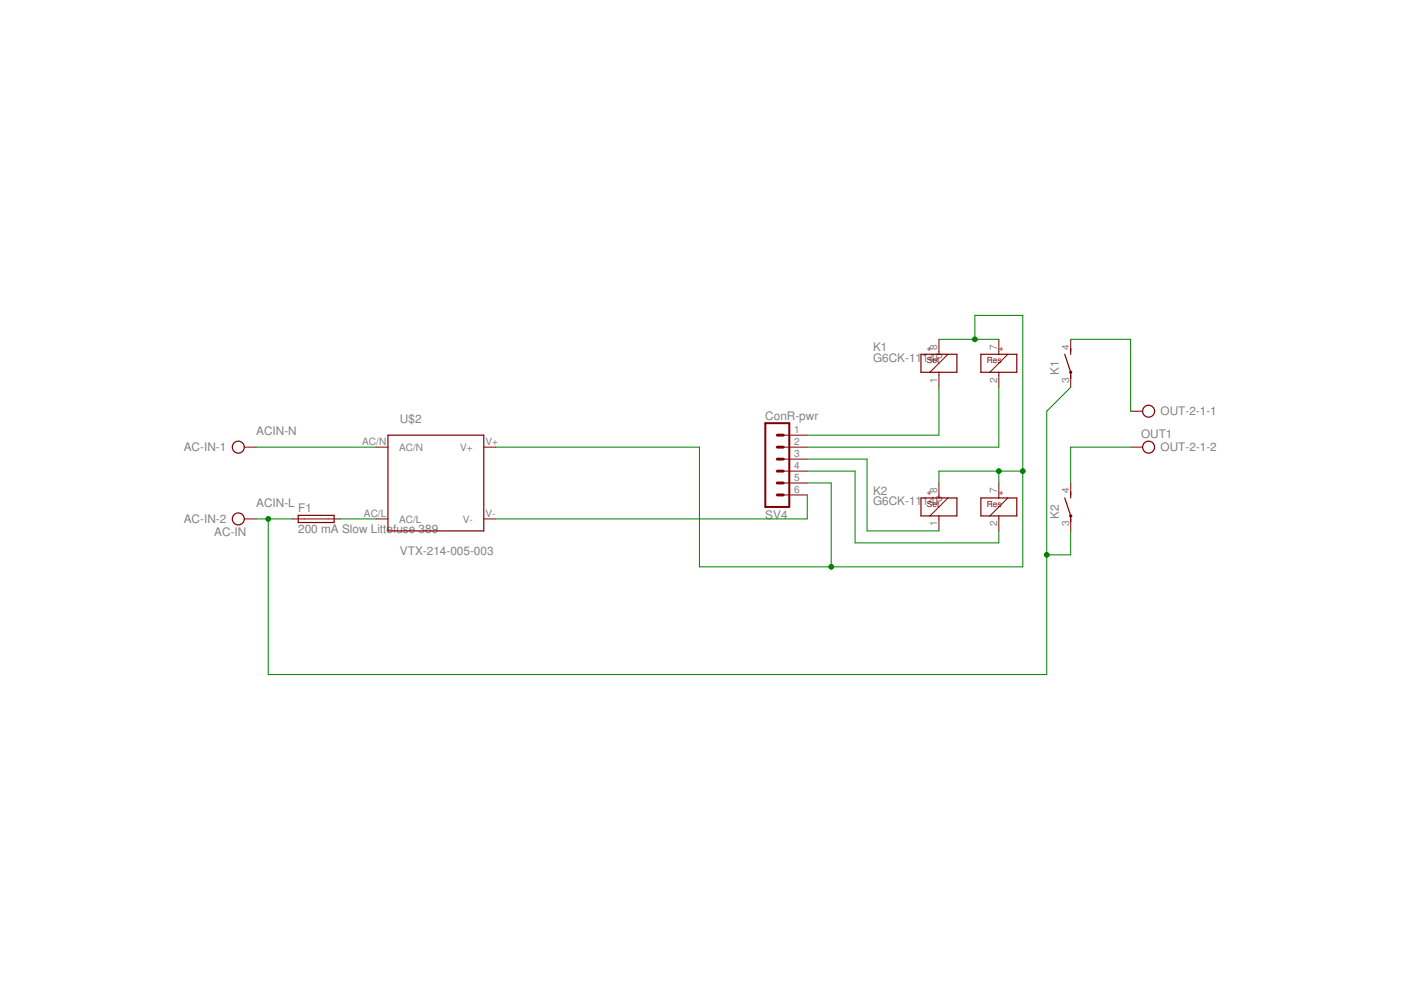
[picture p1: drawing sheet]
<?xml version="1.0" encoding="utf-8"?>
<!DOCTYPE eagle SYSTEM "eagle.dtd">
<eagle version="7.4.0">
<drawing>
<settings>
<setting alwaysvectorfont="no"/>
<setting verticaltext="up"/>
</settings>
<grid distance="0.1" unitdist="inch" unit="inch" style="lines" multiple="1" display="no" altdistance="0.01" altunitdist="inch" altunit="inch"/>
<schematic xreflabel="%F%N/%S.%C%R" xrefpart="/%S.%C%R">
<libraries>
<library name="con-lstb">
<symbols>
<symbol name="MA06-1">
<wire x1="3.81" y1="-10.16" x2="-1.27" y2="-10.16" width="0.4064" layer="94"/>
<wire x1="1.27" y1="-2.54" x2="2.54" y2="-2.54" width="0.6096" layer="94"/>
<wire x1="1.27" y1="-5.08" x2="2.54" y2="-5.08" width="0.6096" layer="94"/>
<wire x1="1.27" y1="-7.62" x2="2.54" y2="-7.62" width="0.6096" layer="94"/>
<wire x1="1.27" y1="2.54" x2="2.54" y2="2.54" width="0.6096" layer="94"/>
<wire x1="1.27" y1="0" x2="2.54" y2="0" width="0.6096" layer="94"/>
<wire x1="1.27" y1="5.08" x2="2.54" y2="5.08" width="0.6096" layer="94"/>
<wire x1="-1.27" y1="7.62" x2="-1.27" y2="-10.16" width="0.4064" layer="94"/>
<wire x1="3.81" y1="-10.16" x2="3.81" y2="7.62" width="0.4064" layer="94"/>
<wire x1="-1.27" y1="7.62" x2="3.81" y2="7.62" width="0.4064" layer="94"/>
<text x="-1.27" y="-12.7" size="1.778" layer="96">&gt;VALUE</text>
<text x="-1.27" y="8.382" size="1.778" layer="95">&gt;NAME</text>
<pin name="1" x="7.62" y="-7.62" visible="pad" length="middle" direction="pas" swaplevel="1" rot="R180"/>
<pin name="2" x="7.62" y="-5.08" visible="pad" length="middle" direction="pas" swaplevel="1" rot="R180"/>
<pin name="3" x="7.62" y="-2.54" visible="pad" length="middle" direction="pas" swaplevel="1" rot="R180"/>
<pin name="4" x="7.62" y="0" visible="pad" length="middle" direction="pas" swaplevel="1" rot="R180"/>
<pin name="5" x="7.62" y="2.54" visible="pad" length="middle" direction="pas" swaplevel="1" rot="R180"/>
<pin name="6" x="7.62" y="5.08" visible="pad" length="middle" direction="pas" swaplevel="1" rot="R180"/>
</symbol>
</symbols>
<devicesets>
<deviceset name="MA06-1" prefix="SV" uservalue="yes">
<gates>
<gate name="1" symbol="MA06-1" x="0" y="0"/>
</gates>
<devices>
<device name="" package="MA06-1">
<connects>
<connect gate="1" pin="1" pad="1"/>
<connect gate="1" pin="2" pad="2"/>
<connect gate="1" pin="3" pad="3"/>
<connect gate="1" pin="4" pad="4"/>
<connect gate="1" pin="5" pad="5"/>
<connect gate="1" pin="6" pad="6"/>
</connects>
<technologies>
<technology name="">
<attribute name="MF" value="" constant="no"/>
<attribute name="MPN" value="" constant="no"/>
<attribute name="OC_FARNELL" value="unknown" constant="no"/>
<attribute name="OC_NEWARK" value="unknown" constant="no"/>
</technology>
</technologies>
</device>
</devices>
</deviceset>
</devicesets>
</library>
<library name="con-ptr500">
<symbols>
<symbol name="KL">
<circle x="1.27" y="0" radius="1.27" width="0.254" layer="94"/>
<text x="-1.27" y="0.889" size="1.778" layer="95" rot="R180">&gt;NAME</text>
<pin name="KL" x="5.08" y="0" visible="off" length="short" direction="pas" rot="R180"/>
</symbol>
<symbol name="KLV">
<circle x="1.27" y="0" radius="1.27" width="0.254" layer="94"/>
<text x="-1.27" y="0.889" size="1.778" layer="95" rot="R180">&gt;NAME</text>
<text x="-3.81" y="-3.683" size="1.778" layer="96">&gt;VALUE</text>
<pin name="KL" x="5.08" y="0" visible="off" length="short" direction="pas" rot="R180"/>
</symbol>
</symbols>
<devicesets>
<deviceset name="AK500/2-H" prefix="X" uservalue="yes">
<gates>
<gate name="-1" symbol="KL" x="0" y="5.08" addlevel="always"/>
<gate name="-2" symbol="KLV" x="0" y="0" addlevel="always"/>
</gates>
<devices>
<device name="" package="AK500/2-H">
<connects>
<connect gate="-1" pin="KL" pad="1"/>
<connect gate="-2" pin="KL" pad="2"/>
</connects>
<technologies>
<technology name="">
<attribute name="MF" value="" constant="no"/>
<attribute name="MPN" value="" constant="no"/>
<attribute name="OC_FARNELL" value="unknown" constant="no"/>
<attribute name="OC_NEWARK" value="unknown" constant="no"/>
</technology>
</technologies>
</device>
</devices>
</deviceset>
</devicesets>
</library>
<library name="fuse">
<symbols>
<symbol name="FUSE">
<wire x1="-3.81" y1="-0.762" x2="3.81" y2="-0.762" width="0.254" layer="94"/>
<wire x1="3.81" y1="0.762" x2="-3.81" y2="0.762" width="0.254" layer="94"/>
<wire x1="3.81" y1="-0.762" x2="3.81" y2="0.762" width="0.254" layer="94"/>
<wire x1="-3.81" y1="0.762" x2="-3.81" y2="-0.762" width="0.254" layer="94"/>
<wire x1="-2.54" y1="0" x2="2.54" y2="0" width="0.1524" layer="94"/>
<text x="-3.81" y="1.397" size="1.778" layer="95">&gt;NAME</text>
<text x="-3.81" y="-2.921" size="1.778" layer="96">&gt;VALUE</text>
<pin name="2" x="5.08" y="0" visible="off" length="short" direction="pas" swaplevel="1" rot="R180"/>
<pin name="1" x="-5.08" y="0" visible="off" length="short" direction="pas" swaplevel="1"/>
</symbol>
</symbols>
<devicesets>
<deviceset name="FUSE" prefix="F">
<gates>
<gate name="G$1" symbol="FUSE" x="0" y="0"/>
</gates>
<devices>
<device name="19559" package="19559">
<connects>
<connect gate="G$1" pin="1" pad="1"/>
<connect gate="G$1" pin="2" pad="2"/>
</connects>
<technologies>
<technology name="">
<attribute name="MF" value="" constant="no"/>
<attribute name="MPN" value="55900000001" constant="no"/>
<attribute name="OC_FARNELL" value="9516360" constant="no"/>
<attribute name="OC_NEWARK" value="02P0286" constant="no"/>
</technology>
</technologies>
</device>
<device name="19560" package="19560">
<connects>
<connect gate="G$1" pin="1" pad="1"/>
<connect gate="G$1" pin="2" pad="2"/>
</connects>
<technologies>
<technology name="">
<attribute name="MF" value="" constant="no"/>
<attribute name="MPN" value="56000001009" constant="no"/>
<attribute name="OC_FARNELL" value="1185363" constant="no"/>
<attribute name="OC_NEWARK" value="98K6125" constant="no"/>
</technology>
</technologies>
</device>
<device name="F456" package="F456">
<connects>
<connect gate="G$1" pin="1" pad="1"/>
<connect gate="G$1" pin="2" pad="2"/>
</connects>
<technologies>
<technology name="">
<attribute name="MF" value="" constant="no"/>
<attribute name="MPN" value="" constant="no"/>
<attribute name="OC_FARNELL" value="unknown" constant="no"/>
<attribute name="OC_NEWARK" value="unknown" constant="no"/>
</technology>
</technologies>
</device>
<device name="F457" package="F457">
<connects>
<connect gate="G$1" pin="1" pad="1"/>
<connect gate="G$1" pin="2" pad="2"/>
</connects>
<technologies>
<technology name="">
<attribute name="MF" value="" constant="no"/>
<attribute name="MPN" value="" constant="no"/>
<attribute name="OC_FARNELL" value="unknown" constant="no"/>
<attribute name="OC_NEWARK" value="unknown" constant="no"/>
</technology>
</technologies>
</device>
<device name="BLANK_5X20MM" package="FUSE_HOLDER_5X20MM">
<connects>
<connect gate="G$1" pin="1" pad="1"/>
<connect gate="G$1" pin="2" pad="2"/>
</connects>
<technologies>
<technology name="">
<attribute name="MF" value="" constant="no"/>
<attribute name="MPN" value="" constant="no"/>
<attribute name="OC_FARNELL" value="unknown" constant="no"/>
<attribute name="OC_NEWARK" value="unknown" constant="no"/>
</technology>
</technologies>
</device>
<device name="1821" package="FUSE_HOLDER_MENTOR-1821">
<connects>
<connect gate="G$1" pin="1" pad="A"/>
<connect gate="G$1" pin="2" pad="B"/>
</connects>
<technologies>
<technology name="">
<attribute name="MF" value="" constant="no"/>
<attribute name="MPN" value="" constant="no"/>
<attribute name="OC_FARNELL" value="unknown" constant="no"/>
<attribute name="OC_NEWARK" value="unknown" constant="no"/>
</technology>
</technologies>
</device>
<device name="FAS" package="FUSE_HOLDER_SCHURTER-FAS">
<connects>
<connect gate="G$1" pin="1" pad="A"/>
<connect gate="G$1" pin="2" pad="B"/>
</connects>
<technologies>
<technology name="">
<attribute name="MF" value="" constant="no"/>
<attribute name="MPN" value="0031.3501" constant="no"/>
<attribute name="OC_FARNELL" value="1214778" constant="no"/>
<attribute name="OC_NEWARK" value="98K4273" constant="no"/>
</technology>
</technologies>
</device>
<device name="19596" package="FUSE_HOLDER_WICKMANN-19596">
<connects>
<connect gate="G$1" pin="1" pad="A"/>
<connect gate="G$1" pin="2" pad="B"/>
</connects>
<technologies>
<technology name="">
<attribute name="MF" value="" constant="no"/>
<attribute name="MPN" value="" constant="no"/>
<attribute name="OC_FARNELL" value="1271669" constant="no"/>
<attribute name="OC_NEWARK" value="unknown" constant="no"/>
</technology>
</technologies>
</device>
<device name="GSH15" package="GSH15">
<connects>
<connect gate="G$1" pin="1" pad="1"/>
<connect gate="G$1" pin="2" pad="2"/>
</connects>
<technologies>
<technology name="">
<attribute name="MF" value="" constant="no"/>
<attribute name="MPN" value="" constant="no"/>
<attribute name="OC_FARNELL" value="unknown" constant="no"/>
<attribute name="OC_NEWARK" value="unknown" constant="no"/>
</technology>
</technologies>
</device>
<device name="KS10H" package="KS10H">
<connects>
<connect gate="G$1" pin="1" pad="1"/>
<connect gate="G$1" pin="2" pad="2"/>
</connects>
<technologies>
<technology name="">
<attribute name="MF" value="" constant="no"/>
<attribute name="MPN" value="" constant="no"/>
<attribute name="OC_FARNELL" value="unknown" constant="no"/>
<attribute name="OC_NEWARK" value="unknown" constant="no"/>
</technology>
</technologies>
</device>
<device name="KS16" package="KS16">
<connects>
<connect gate="G$1" pin="1" pad="1"/>
<connect gate="G$1" pin="2" pad="2"/>
</connects>
<technologies>
<technology name="">
<attribute name="MF" value="" constant="no"/>
<attribute name="MPN" value="" constant="no"/>
<attribute name="OC_FARNELL" value="unknown" constant="no"/>
<attribute name="OC_NEWARK" value="unknown" constant="no"/>
</technology>
</technologies>
</device>
<device name="KS17" package="KS17">
<connects>
<connect gate="G$1" pin="1" pad="1"/>
<connect gate="G$1" pin="2" pad="2"/>
</connects>
<technologies>
<technology name="">
<attribute name="MF" value="" constant="no"/>
<attribute name="MPN" value="" constant="no"/>
<attribute name="OC_FARNELL" value="unknown" constant="no"/>
<attribute name="OC_NEWARK" value="unknown" constant="no"/>
</technology>
</technologies>
</device>
<device name="KS9V" package="KS9V">
<connects>
<connect gate="G$1" pin="1" pad="1"/>
<connect gate="G$1" pin="2" pad="2"/>
</connects>
<technologies>
<technology name="">
<attribute name="MF" value="" constant="no"/>
<attribute name="MPN" value="" constant="no"/>
<attribute name="OC_FARNELL" value="unknown" constant="no"/>
<attribute name="OC_NEWARK" value="unknown" constant="no"/>
</technology>
</technologies>
</device>
<device name="LITTLEFUSE" package="LITTLEFUSE">
<connects>
<connect gate="G$1" pin="1" pad="1"/>
<connect gate="G$1" pin="2" pad="2"/>
</connects>
<technologies>
<technology name="">
<attribute name="MF" value="" constant="no"/>
<attribute name="MPN" value="" constant="no"/>
<attribute name="OC_FARNELL" value="unknown" constant="no"/>
<attribute name="OC_NEWARK" value="unknown" constant="no"/>
</technology>
</technologies>
</device>
<device name="PICOFUSE" package="PICOFUSE">
<connects>
<connect gate="G$1" pin="1" pad="1"/>
<connect gate="G$1" pin="2" pad="2"/>
</connects>
<technologies>
<technology name="">
<attribute name="MF" value="" constant="no"/>
<attribute name="MPN" value="" constant="no"/>
<attribute name="OC_FARNELL" value="unknown" constant="no"/>
<attribute name="OC_NEWARK" value="unknown" constant="no"/>
</technology>
</technologies>
</device>
<device name="SH22" package="SH22">
<connects>
<connect gate="G$1" pin="1" pad="1"/>
<connect gate="G$1" pin="2" pad="2"/>
</connects>
<technologies>
<technology name="">
<attribute name="MF" value="" constant="no"/>
<attribute name="MPN" value="" constant="no"/>
<attribute name="OC_FARNELL" value="unknown" constant="no"/>
<attribute name="OC_NEWARK" value="unknown" constant="no"/>
</technology>
</technologies>
</device>
<device name="SH22,5" package="SH22,5">
<connects>
<connect gate="G$1" pin="1" pad="1"/>
<connect gate="G$1" pin="2" pad="2"/>
</connects>
<technologies>
<technology name="">
<attribute name="MF" value="" constant="no"/>
<attribute name="MPN" value="" constant="no"/>
<attribute name="OC_FARNELL" value="unknown" constant="no"/>
<attribute name="OC_NEWARK" value="unknown" constant="no"/>
</technology>
</technologies>
</device>
<device name="SH22,5A" package="SH22,5A">
<connects>
<connect gate="G$1" pin="1" pad="1"/>
<connect gate="G$1" pin="2" pad="2"/>
</connects>
<technologies>
<technology name="">
<attribute name="MF" value="" constant="no"/>
<attribute name="MPN" value="" constant="no"/>
<attribute name="OC_FARNELL" value="unknown" constant="no"/>
<attribute name="OC_NEWARK" value="unknown" constant="no"/>
</technology>
</technologies>
</device>
<device name="SH35" package="SH25">
<connects>
<connect gate="G$1" pin="1" pad="1"/>
<connect gate="G$1" pin="2" pad="2"/>
</connects>
<technologies>
<technology name="">
<attribute name="MF" value="" constant="no"/>
<attribute name="MPN" value="" constant="no"/>
<attribute name="OC_FARNELL" value="unknown" constant="no"/>
<attribute name="OC_NEWARK" value="unknown" constant="no"/>
</technology>
</technologies>
</device>
<device name="SH32" package="SH32">
<connects>
<connect gate="G$1" pin="1" pad="1A"/>
<connect gate="G$1" pin="2" pad="2A"/>
</connects>
<technologies>
<technology name="">
<attribute name="MF" value="" constant="no"/>
<attribute name="MPN" value="" constant="no"/>
<attribute name="OC_FARNELL" value="unknown" constant="no"/>
<attribute name="OC_NEWARK" value="unknown" constant="no"/>
</technology>
</technologies>
</device>
<device name="SHK20L" package="SHK20L">
<connects>
<connect gate="G$1" pin="1" pad="1A"/>
<connect gate="G$1" pin="2" pad="2A"/>
</connects>
<technologies>
<technology name="">
<attribute name="MF" value="" constant="no"/>
<attribute name="MPN" value="" constant="no"/>
<attribute name="OC_FARNELL" value="unknown" constant="no"/>
<attribute name="OC_NEWARK" value="unknown" constant="no"/>
</technology>
</technologies>
</device>
<device name="SHK20Q" package="SHK20Q">
<connects>
<connect gate="G$1" pin="1" pad="1A"/>
<connect gate="G$1" pin="2" pad="2A"/>
</connects>
<technologies>
<technology name="">
<attribute name="MF" value="" constant="no"/>
<attribute name="MPN" value="" constant="no"/>
<attribute name="OC_FARNELL" value="unknown" constant="no"/>
<attribute name="OC_NEWARK" value="unknown" constant="no"/>
</technology>
</technologies>
</device>
<device name="SHKOG" package="SHKOG">
<connects>
<connect gate="G$1" pin="1" pad="1A"/>
<connect gate="G$1" pin="2" pad="2A"/>
</connects>
<technologies>
<technology name="">
<attribute name="MF" value="" constant="no"/>
<attribute name="MPN" value="" constant="no"/>
<attribute name="OC_FARNELL" value="unknown" constant="no"/>
<attribute name="OC_NEWARK" value="unknown" constant="no"/>
</technology>
</technologies>
</device>
<device name="TE5" package="TE5">
<connects>
<connect gate="G$1" pin="1" pad="1"/>
<connect gate="G$1" pin="2" pad="2"/>
</connects>
<technologies>
<technology name="">
<attribute name="MF" value="" constant="no"/>
<attribute name="MPN" value="" constant="no"/>
<attribute name="OC_FARNELL" value="unknown" constant="no"/>
<attribute name="OC_NEWARK" value="unknown" constant="no"/>
</technology>
</technologies>
</device>
<device name="TR5" package="TR5">
<connects>
<connect gate="G$1" pin="1" pad="1"/>
<connect gate="G$1" pin="2" pad="2"/>
</connects>
<technologies>
<technology name="">
<attribute name="MF" value="" constant="no"/>
<attribute name="MPN" value="" constant="no"/>
<attribute name="OC_FARNELL" value="unknown" constant="no"/>
<attribute name="OC_NEWARK" value="unknown" constant="no"/>
</technology>
</technologies>
</device>
</devices>
</deviceset>
</devicesets>
</library>
<library name="G6CK-1114-US">
<symbols>
<symbol name="COIL">
<wire x1="-3.81" y1="-1.905" x2="-1.905" y2="-1.905" width="0.254" layer="94"/>
<wire x1="3.81" y1="-1.905" x2="3.81" y2="1.905" width="0.254" layer="94"/>
<wire x1="3.81" y1="1.905" x2="1.905" y2="1.905" width="0.254" layer="94"/>
<wire x1="-3.81" y1="1.905" x2="-3.81" y2="-1.905" width="0.254" layer="94"/>
<wire x1="0" y1="-2.54" x2="0" y2="-1.905" width="0.1524" layer="94"/>
<wire x1="0" y1="-1.905" x2="3.81" y2="-1.905" width="0.254" layer="94"/>
<wire x1="0" y1="2.54" x2="0" y2="1.905" width="0.1524" layer="94"/>
<wire x1="0" y1="1.905" x2="-3.81" y2="1.905" width="0.254" layer="94"/>
<wire x1="-1.905" y1="-1.905" x2="1.905" y2="1.905" width="0.1524" layer="94"/>
<wire x1="-1.905" y1="-1.905" x2="0" y2="-1.905" width="0.254" layer="94"/>
<wire x1="1.905" y1="1.905" x2="0" y2="1.905" width="0.254" layer="94"/>
<text x="-13.97" y="0.381" size="1.778" layer="96">&gt;VALUE</text>
<text x="-13.97" y="2.54" size="1.778" layer="95">&gt;PART</text>
<pin name="S-" x="0" y="-5.08" visible="pad" length="short" direction="pas" rot="R90"/>
<pin name="S+" x="0" y="5.08" visible="pad" length="short" direction="pas" rot="R270"/>
<text x="-2.54" y="2.54" size="1.27" layer="94">+</text>
<text x="-2.54" y="0" size="1.27" layer="94">Set</text>
<text x="12.7" y="2.54" size="1.27" layer="94">+</text>
<text x="10.16" y="0" size="1.27" layer="94">Res</text>
<wire x1="12.7" y1="1.905" x2="8.89" y2="1.905" width="0.254" layer="94"/>
<wire x1="14.605" y1="1.905" x2="12.7" y2="1.905" width="0.254" layer="94"/>
<wire x1="16.51" y1="1.905" x2="14.605" y2="1.905" width="0.254" layer="94"/>
<wire x1="10.795" y1="-1.905" x2="14.605" y2="1.905" width="0.1524" layer="94"/>
<wire x1="12.7" y1="-1.905" x2="16.51" y2="-1.905" width="0.254" layer="94"/>
<wire x1="10.795" y1="-1.905" x2="12.7" y2="-1.905" width="0.254" layer="94"/>
<wire x1="8.89" y1="-1.905" x2="10.795" y2="-1.905" width="0.254" layer="94"/>
<wire x1="8.89" y1="1.905" x2="8.89" y2="-1.905" width="0.254" layer="94"/>
<wire x1="16.51" y1="-1.905" x2="16.51" y2="1.905" width="0.254" layer="94"/>
<pin name="R+" x="12.7" y="5.08" visible="pad" length="short" direction="pas" rot="R270"/>
<wire x1="12.7" y1="-2.54" x2="12.7" y2="-1.905" width="0.1524" layer="94"/>
<pin name="R-" x="12.7" y="-5.08" visible="pad" length="short" direction="pas" rot="R90"/>
<wire x1="12.7" y1="2.54" x2="12.7" y2="1.905" width="0.1524" layer="94"/>
</symbol>
<symbol name="S">
<wire x1="0" y1="3.175" x2="0" y2="1.905" width="0.254" layer="94"/>
<wire x1="0" y1="-3.175" x2="0" y2="-1.905" width="0.254" layer="94"/>
<wire x1="0" y1="-1.905" x2="-1.27" y2="1.905" width="0.254" layer="94"/>
<circle x="0" y="-1.905" radius="0.127" width="0.4064" layer="94"/>
<text x="-2.54" y="-2.54" size="1.778" layer="95" rot="R90">&gt;PART</text>
<pin name="P" x="0" y="-5.08" visible="pad" length="short" direction="pas" swaplevel="1" rot="R90"/>
<pin name="S" x="0" y="5.08" visible="pad" length="short" direction="pas" swaplevel="1" rot="R270"/>
</symbol>
</symbols>
<devicesets>
<deviceset name="G6CK-1114P" prefix="K">
<gates>
<gate name="S" symbol="COIL" x="-2.54" y="0" addlevel="must"/>
<gate name="2" symbol="S" x="25.4" y="0" addlevel="always"/>
</gates>
<devices>
<device name="" package="G6CK-1117P">
<connects>
<connect gate="2" pin="P" pad="3"/>
<connect gate="2" pin="S" pad="4"/>
<connect gate="S" pin="R+" pad="7"/>
<connect gate="S" pin="R-" pad="2"/>
<connect gate="S" pin="S+" pad="8"/>
<connect gate="S" pin="S-" pad="1"/>
</connects>
<technologies>
<technology name=""/>
</technologies>
</device>
</devices>
</deviceset>
</devicesets>
</library>
<library name="VTX-214-005-003 - TMPS 03 103">
<symbols>
<symbol name="TMPS03-103/VTX-214-005-003">
<wire x1="-10.16" y1="-10.16" x2="10.16" y2="-10.16" width="0.254" layer="94"/>
<wire x1="10.16" y1="-10.16" x2="10.16" y2="10.16" width="0.254" layer="94"/>
<wire x1="10.16" y1="10.16" x2="-10.16" y2="10.16" width="0.254" layer="94"/>
<wire x1="-10.16" y1="10.16" x2="-10.16" y2="-10.16" width="0.254" layer="94"/>
<pin name="AC/L" x="-12.7" y="-7.62" length="short" direction="in"/>
<pin name="AC/N" x="-12.7" y="7.62" length="short" direction="in"/>
<pin name="V+" x="12.7" y="7.62" length="short" direction="out" rot="R180"/>
<pin name="V-" x="12.7" y="-7.62" length="short" direction="out" rot="R180"/>
<text x="-7.62" y="12.7" size="1.778" layer="95">&gt;NAME</text>
<text x="-7.62" y="-15.24" size="1.778" layer="96">&gt;VALUE</text>
</symbol>
</symbols>
<devicesets>
<deviceset name="VTX-214-005-003" uservalue="yes">
<gates>
<gate name="G$1" symbol="TMPS03-103/VTX-214-005-003" x="0" y="0"/>
</gates>
<devices>
<device name="" package="VTX-214-005-003">
<connects>
<connect gate="G$1" pin="AC/L" pad="AC/L"/>
<connect gate="G$1" pin="AC/N" pad="AC/N"/>
<connect gate="G$1" pin="V+" pad="V+"/>
<connect gate="G$1" pin="V-" pad="V-"/>
</connects>
<technologies>
<technology name=""/>
</technologies>
</device>
</devices>
</deviceset>
</devicesets>
</library>
</libraries>
<attributes>
</attributes>
<variantdefs>
</variantdefs>
<classes>
<class number="0" name="default" width="0" drill="0">
</class>
</classes>
<parts>
<part name="AC-IN" library="con-ptr500" deviceset="AK500/2-H" device="" value="AC-IN"/>
<part name="OUT-2-1" library="con-ptr500" deviceset="AK500/2-H" device="" value="OUT1"/>
<part name="K1" library="G6CK-1114-US" deviceset="G6CK-1114P" device=""/>
<part name="K2" library="G6CK-1114-US" deviceset="G6CK-1114P" device=""/>
<part name="SV4" library="con-lstb" deviceset="MA06-1" device="" value="ConR-pwr"/>
<part name="F1" library="fuse" deviceset="FUSE" device="TE5" value="200 mA Slow Littefuse 389"/>
<part name="U$2" library="VTX-214-005-003 - TMPS 03 103" deviceset="VTX-214-005-003" device="" value="VTX-214-005-003"/>
</parts>
<sheets>
<sheet>
<plain>
</plain>
<instances>
<instance part="AC-IN" gate="-1" x="17.78" y="58.42"/>
<instance part="AC-IN" gate="-2" x="17.78" y="43.18"/>
<instance part="OUT-2-1" gate="-1" x="213.36" y="66.04" rot="R180"/>
<instance part="OUT-2-1" gate="-2" x="213.36" y="58.42" rot="R180"/>
<instance part="K1" gate="S" x="167.64" y="76.2"/>
<instance part="K1" gate="2" x="195.58" y="76.2"/>
<instance part="K2" gate="S" x="167.64" y="45.72"/>
<instance part="K2" gate="2" x="195.58" y="45.72"/>
<instance part="SV4" gate="1" x="132.08" y="53.34" rot="MR180"/>
<instance part="F1" gate="G$1" x="35.56" y="43.18"/>
<instance part="U$2" gate="G$1" x="60.96" y="50.8"/>
</instances>
<busses>
</busses>
<nets>
<net name="ACIN-N" class="0">
<segment>
<pinref part="AC-IN" gate="-1" pin="KL"/>
<wire x1="22.86" y1="58.42" x2="48.26" y2="58.42" width="0.1524" layer="91"/>
<label x="22.86" y="60.96" size="1.778" layer="95"/>
<pinref part="U$2" gate="G$1" pin="AC/N"/>
</segment>
</net>
<net name="ACIN-L" class="0">
<segment>
<pinref part="K1" gate="2" pin="P"/>
<wire x1="195.58" y1="71.12" x2="190.5" y2="66.04" width="0.1524" layer="91"/>
<wire x1="190.5" y1="66.04" x2="190.5" y2="35.56" width="0.1524" layer="91"/>
<wire x1="190.5" y1="35.56" x2="190.5" y2="10.16" width="0.1524" layer="91"/>
<pinref part="K2" gate="2" pin="P"/>
<wire x1="195.58" y1="40.64" x2="195.58" y2="35.56" width="0.1524" layer="91"/>
<wire x1="195.58" y1="35.56" x2="190.5" y2="35.56" width="0.1524" layer="91"/>
<junction x="190.5" y="35.56"/>
<pinref part="AC-IN" gate="-2" pin="KL"/>
<pinref part="F1" gate="G$1" pin="1"/>
<wire x1="30.48" y1="43.18" x2="25.4" y2="43.18" width="0.1524" layer="91"/>
<label x="22.86" y="45.72" size="1.778" layer="95"/>
<wire x1="25.4" y1="43.18" x2="22.86" y2="43.18" width="0.1524" layer="91"/>
<wire x1="25.4" y1="43.18" x2="25.4" y2="10.16" width="0.1524" layer="91"/>
<wire x1="25.4" y1="10.16" x2="190.5" y2="10.16" width="0.1524" layer="91"/>
<junction x="25.4" y="43.18"/>
</segment>
</net>
<net name="N$23" class="0">
<segment>
<pinref part="SV4" gate="1" pin="1"/>
<wire x1="139.7" y1="60.96" x2="167.64" y2="60.96" width="0.1524" layer="91"/>
<wire x1="167.64" y1="60.96" x2="167.64" y2="71.12" width="0.1524" layer="91"/>
<pinref part="K1" gate="S" pin="S-"/>
</segment>
</net>
<net name="N$26" class="0">
<segment>
<pinref part="SV4" gate="1" pin="2"/>
<pinref part="K1" gate="S" pin="R-"/>
<wire x1="139.7" y1="58.42" x2="180.34" y2="58.42" width="0.1524" layer="91"/>
<wire x1="180.34" y1="58.42" x2="180.34" y2="71.12" width="0.1524" layer="91"/>
</segment>
</net>
<net name="N$29" class="0">
<segment>
<wire x1="152.4" y1="55.88" x2="152.4" y2="40.64" width="0.1524" layer="91"/>
<pinref part="K2" gate="S" pin="S-"/>
<wire x1="152.4" y1="40.64" x2="167.64" y2="40.64" width="0.1524" layer="91"/>
<pinref part="SV4" gate="1" pin="3"/>
<wire x1="152.4" y1="55.88" x2="139.7" y2="55.88" width="0.1524" layer="91"/>
</segment>
</net>
<net name="N$30" class="0">
<segment>
<wire x1="149.86" y1="53.34" x2="149.86" y2="38.1" width="0.1524" layer="91"/>
<pinref part="K2" gate="S" pin="R-"/>
<wire x1="149.86" y1="38.1" x2="180.34" y2="38.1" width="0.1524" layer="91"/>
<wire x1="180.34" y1="38.1" x2="180.34" y2="40.64" width="0.1524" layer="91"/>
<pinref part="SV4" gate="1" pin="4"/>
<wire x1="149.86" y1="53.34" x2="139.7" y2="53.34" width="0.1524" layer="91"/>
</segment>
</net>
<net name="N$1" class="0">
<segment>
<pinref part="K1" gate="2" pin="S"/>
<pinref part="OUT-2-1" gate="-1" pin="KL"/>
<wire x1="195.58" y1="81.28" x2="208.28" y2="81.28" width="0.1524" layer="91"/>
<wire x1="208.28" y1="81.28" x2="208.28" y2="66.04" width="0.1524" layer="91"/>
</segment>
</net>
<net name="N$2" class="0">
<segment>
<pinref part="K2" gate="2" pin="S"/>
<wire x1="195.58" y1="50.8" x2="195.58" y2="58.42" width="0.1524" layer="91"/>
<pinref part="OUT-2-1" gate="-2" pin="KL"/>
<wire x1="195.58" y1="58.42" x2="208.28" y2="58.42" width="0.1524" layer="91"/>
</segment>
</net>
<net name="N$18" class="0">
<segment>
<pinref part="F1" gate="G$1" pin="2"/>
<wire x1="40.64" y1="43.18" x2="48.26" y2="43.18" width="0.1524" layer="91"/>
<pinref part="U$2" gate="G$1" pin="AC/L"/>
</segment>
</net>
<net name="N$19" class="0">
<segment>
<pinref part="K2" gate="S" pin="S+"/>
<wire x1="167.64" y1="53.34" x2="167.64" y2="50.8" width="0.1524" layer="91"/>
<pinref part="K2" gate="S" pin="R+"/>
<wire x1="180.34" y1="50.8" x2="180.34" y2="53.34" width="0.1524" layer="91"/>
<wire x1="167.64" y1="53.34" x2="180.34" y2="53.34" width="0.1524" layer="91"/>
<wire x1="180.34" y1="53.34" x2="185.42" y2="53.34" width="0.1524" layer="91"/>
<wire x1="185.42" y1="53.34" x2="185.42" y2="86.36" width="0.1524" layer="91"/>
<pinref part="K1" gate="S" pin="S+"/>
<pinref part="K1" gate="S" pin="R+"/>
<wire x1="180.34" y1="81.28" x2="175.26" y2="81.28" width="0.1524" layer="91"/>
<wire x1="175.26" y1="81.28" x2="167.64" y2="81.28" width="0.1524" layer="91"/>
<wire x1="185.42" y1="86.36" x2="175.26" y2="86.36" width="0.1524" layer="91"/>
<wire x1="175.26" y1="86.36" x2="175.26" y2="81.28" width="0.1524" layer="91"/>
<junction x="175.26" y="81.28"/>
<junction x="180.34" y="53.34"/>
<wire x1="144.78" y1="33.02" x2="185.42" y2="33.02" width="0.1524" layer="91"/>
<wire x1="185.42" y1="33.02" x2="185.42" y2="53.34" width="0.1524" layer="91"/>
<junction x="185.42" y="53.34"/>
<pinref part="SV4" gate="1" pin="5"/>
<wire x1="144.78" y1="33.02" x2="144.78" y2="50.8" width="0.1524" layer="91"/>
<wire x1="144.78" y1="50.8" x2="139.7" y2="50.8" width="0.1524" layer="91"/>
<pinref part="U$2" gate="G$1" pin="V+"/>
<wire x1="73.66" y1="58.42" x2="116.84" y2="58.42" width="0.1524" layer="91"/>
<wire x1="116.84" y1="58.42" x2="116.84" y2="33.02" width="0.1524" layer="91"/>
<wire x1="116.84" y1="33.02" x2="144.78" y2="33.02" width="0.1524" layer="91"/>
<junction x="144.78" y="33.02"/>
</segment>
</net>
<net name="N$4" class="0">
<segment>
<pinref part="U$2" gate="G$1" pin="V-"/>
<pinref part="SV4" gate="1" pin="6"/>
<wire x1="73.66" y1="43.18" x2="139.7" y2="43.18" width="0.1524" layer="91"/>
<wire x1="139.7" y1="43.18" x2="139.7" y2="48.26" width="0.1524" layer="91"/>
</segment>
</net>
</nets>
</sheet>
</sheets>
</schematic>
</drawing>
</eagle>
